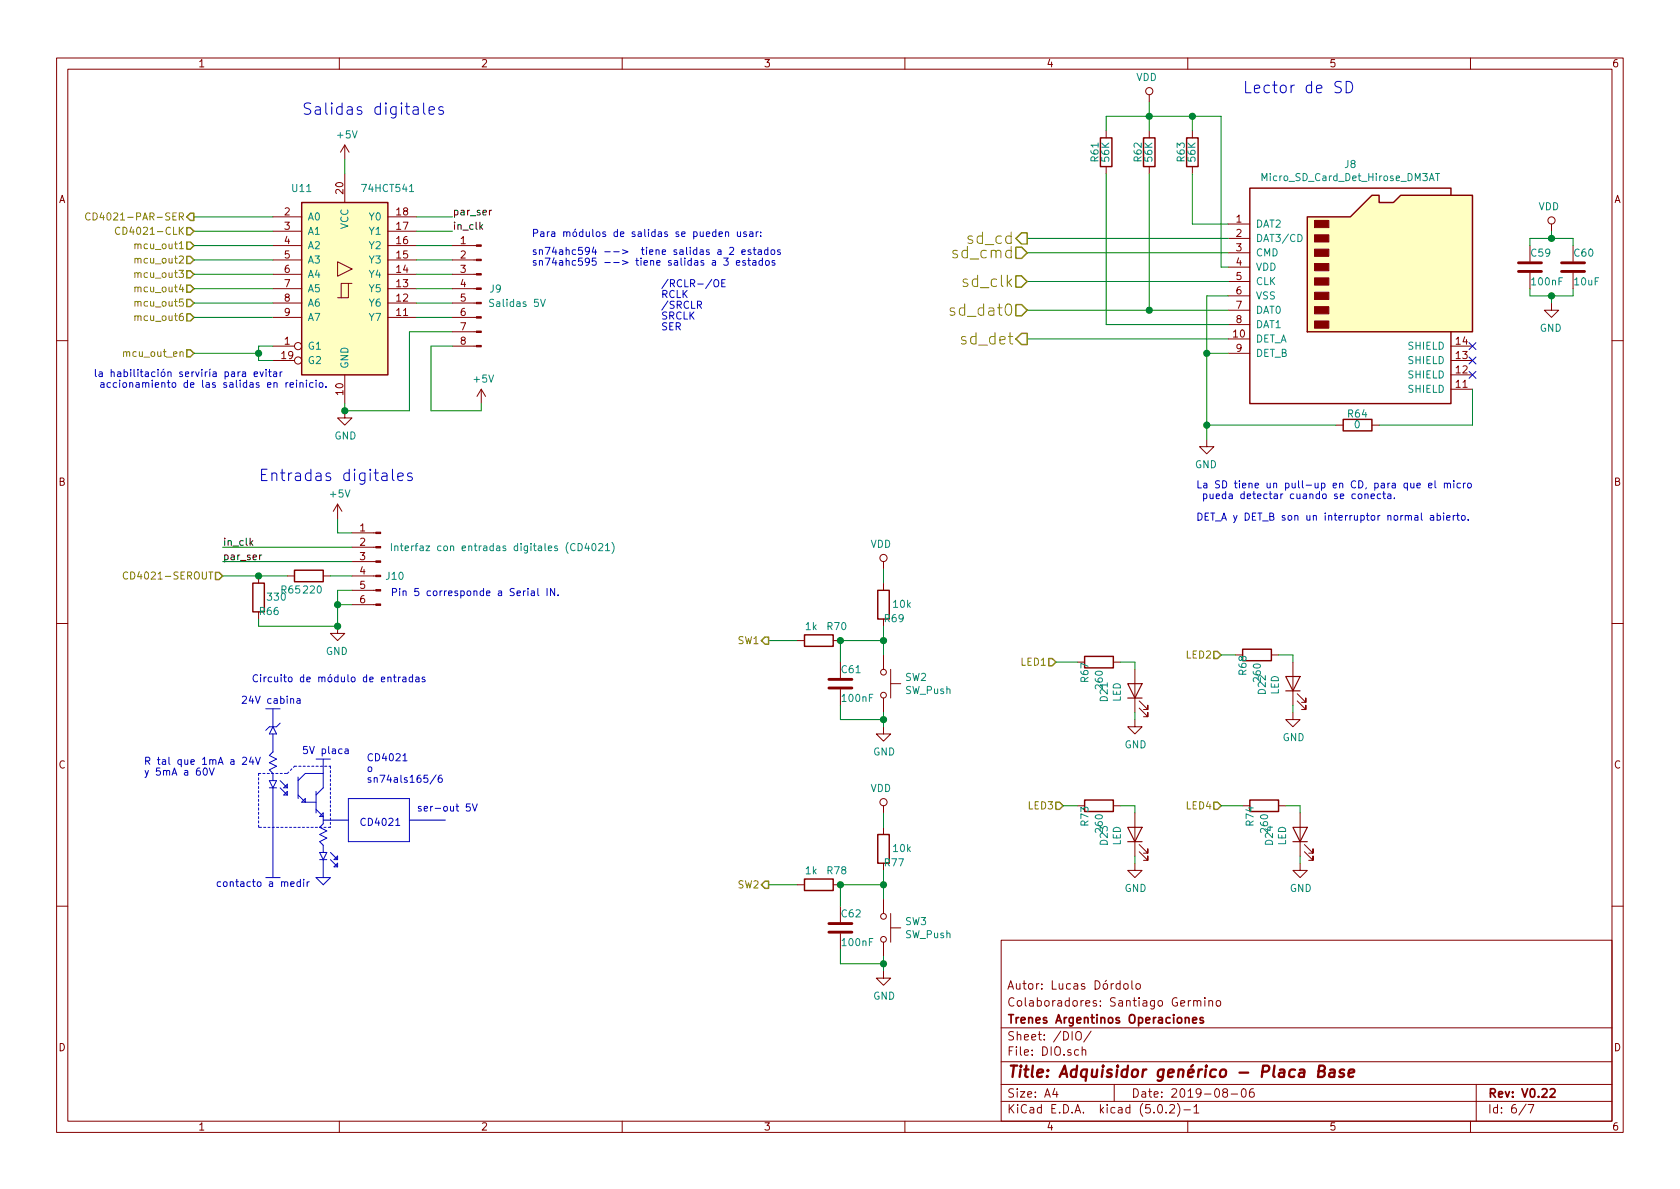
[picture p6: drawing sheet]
EESchema Schematic File Version 4
LIBS:Placa_base-cache
EELAYER 26 0
EELAYER END
$Descr A4 11693 8268
encoding utf-8
Sheet 6 7
Title "Adquisidor genérico - Placa Base"
Date "2019-08-06"
Rev "V0.22"
Comp "Trenes Argentinos Operaciones"
Comment1 "Colaboradores: Santiago Germino"
Comment2 "Autor: Lucas Dórdolo"
Comment3 ""
Comment4 ""
$EndDescr
$Comp
L power:GND #PWR095
U 1 1
P 2400 2850
F 0 "#PWR095" H 2400 2600 50  0001 C CNN
F 1 "GND" H 2405 2677 50  0000 C CNN
F 2 "" H 2400 2850 50  0001 C CNN
F 3 "" H 2400 2850 50  0001 C CNN
	1    2400 2850
	1    0    0    -1  
$EndComp
Text HLabel 1350 1700 0    50   Input ~ 0
mcu_out1
Text HLabel 1350 1800 0    50   Input ~ 0
mcu_out2
Text HLabel 1350 1900 0    50   Input ~ 0
mcu_out3
Text HLabel 1350 2000 0    50   Input ~ 0
mcu_out4
Text HLabel 1350 2100 0    50   Input ~ 0
mcu_out5
Text HLabel 1350 2200 0    50   Input ~ 0
mcu_out6
Wire Wire Line
	1350 1500 1900 1500
Wire Wire Line
	1350 1600 1900 1600
Wire Wire Line
	1350 1700 1900 1700
Wire Wire Line
	1350 1800 1900 1800
Wire Wire Line
	1350 1900 1900 1900
Wire Wire Line
	1350 2000 1900 2000
Wire Wire Line
	1350 2100 1900 2100
Wire Wire Line
	1350 2200 1900 2200
$Comp
L Connector:Conn_01x06_Male J10
U 1 1
P 2650 3900
F 0 "J10" H 2550 3800 50  0000 C CNN
F 1 "Interfaz con entradas digitales (CD4021)" H 1800 4000 50  0000 C CNN
F 2 "Connector_Molex:Molex_KK-254_AE-6410-06A_1x06_P2.54mm_Vertical" H 2650 3900 50  0001 C CNN
F 3 "~" H 2650 3900 50  0001 C CNN
	1    2650 3900
	-1   0    0    -1  
$EndComp
$Comp
L power:GND #PWR0101
U 1 1
P 2350 4350
F 0 "#PWR0101" H 2350 4100 50  0001 C CNN
F 1 "GND" H 2355 4177 50  0000 C CNN
F 2 "" H 2350 4350 50  0001 C CNN
F 3 "" H 2350 4350 50  0001 C CNN
	1    2350 4350
	-1   0    0    -1  
$EndComp
Wire Wire Line
	2450 3700 2350 3700
Wire Wire Line
	2350 3700 2350 3600
Wire Wire Line
	2450 4200 2350 4200
Text HLabel 1550 4000 0    50   Input ~ 0
CD4021-SEROUT
Text HLabel 1350 1600 0    50   Input ~ 0
CD4021-CLK
Text HLabel 1350 1500 0    50   Output ~ 0
CD4021-PAR-SER
Text Notes 2100 800  0    79   ~ 0
Salidas digitales
Text Notes 1800 3350 0    79   ~ 0
Entradas digitales
Text Notes 3900 4150 2    50   ~ 0
Pin 5 corresponde a Serial IN.
Wire Wire Line
	2450 4100 2350 4100
Wire Wire Line
	2350 4100 2350 4200
Connection ~ 2350 4200
$Comp
L Propios:Micro_SD_Card_Det_Hirose_DM3AT J8
U 1 1
P 9450 1950
F 0 "J8" H 9400 2767 50  0000 C CNN
F 1 "Micro_SD_Card_Det_Hirose_DM3AT" H 9400 2676 50  0000 C CNN
F 2 "Propios:microSD_HC_Hirose_DM3AT-SF-PEJM5" H 11500 2650 50  0001 C CNN
F 3 "https://www.digikey.com/product-detail/es/hirose-electric-co-ltd/DM3AT-SF-PEJM5/HR1964CT-ND/2533566" H 9450 2050 50  0001 C CNN
	1    9450 1950
	1    0    0    -1  
$EndComp
$Comp
L Device:R R?
U 1 1
P 8300 1050
AR Path="/5CDAFF35" Ref="R?"  Part="1" 
AR Path="/5D079A08/5CDAFF35" Ref="R?"  Part="1" 
AR Path="/5CD0198B/5CDAFF35" Ref="R?"  Part="1" 
AR Path="/5CF2977A/5CDAFF35" Ref="R63"  Part="1" 
F 0 "R63" V 8375 975 50  0000 L CNN
F 1 "56K" V 8300 975 50  0000 L CNN
F 2 "Resistor_SMD:R_0603_1608Metric" V 8230 1050 50  0001 C CNN
F 3 "~" H 8300 1050 50  0001 C CNN
	1    8300 1050
	-1   0    0    1   
$EndComp
$Comp
L Device:R R?
U 1 1
P 8000 1050
AR Path="/5CDB0491" Ref="R?"  Part="1" 
AR Path="/5D079A08/5CDB0491" Ref="R?"  Part="1" 
AR Path="/5CD0198B/5CDB0491" Ref="R?"  Part="1" 
AR Path="/5CF2977A/5CDB0491" Ref="R62"  Part="1" 
F 0 "R62" V 8075 975 50  0000 L CNN
F 1 "56K" V 8000 975 50  0000 L CNN
F 2 "Resistor_SMD:R_0603_1608Metric" V 7930 1050 50  0001 C CNN
F 3 "~" H 8000 1050 50  0001 C CNN
	1    8000 1050
	-1   0    0    1   
$EndComp
$Comp
L Device:R R?
U 1 1
P 7700 1050
AR Path="/5CDB096F" Ref="R?"  Part="1" 
AR Path="/5D079A08/5CDB096F" Ref="R?"  Part="1" 
AR Path="/5CD0198B/5CDB096F" Ref="R?"  Part="1" 
AR Path="/5CF2977A/5CDB096F" Ref="R61"  Part="1" 
F 0 "R61" V 7775 975 50  0000 L CNN
F 1 "56K" V 7700 975 50  0000 L CNN
F 2 "Resistor_SMD:R_0603_1608Metric" V 7630 1050 50  0001 C CNN
F 3 "~" H 7700 1050 50  0001 C CNN
	1    7700 1050
	-1   0    0    1   
$EndComp
Wire Wire Line
	8550 1550 8300 1550
Wire Wire Line
	8300 1550 8300 1200
Wire Wire Line
	8550 2150 8000 2150
Wire Wire Line
	8000 2150 8000 1200
Wire Wire Line
	8550 2250 7700 2250
Wire Wire Line
	7700 2250 7700 1200
Wire Wire Line
	8550 1850 8500 1850
Wire Wire Line
	8500 1850 8500 800 
Wire Wire Line
	8500 800  8300 800 
Wire Wire Line
	7700 800  7700 900 
Wire Wire Line
	8000 900  8000 800 
Connection ~ 8000 800 
Wire Wire Line
	8000 800  7700 800 
Wire Wire Line
	8300 900  8300 800 
Connection ~ 8300 800 
Wire Wire Line
	8300 800  8000 800 
$Comp
L power:GND #PWR096
U 1 1
P 8400 3050
F 0 "#PWR096" H 8400 2800 50  0001 C CNN
F 1 "GND" H 8405 2877 50  0000 C CNN
F 2 "" H 8400 3050 50  0001 C CNN
F 3 "" H 8400 3050 50  0001 C CNN
	1    8400 3050
	-1   0    0    -1  
$EndComp
Wire Wire Line
	8400 2450 8550 2450
Wire Wire Line
	8550 2050 8400 2050
Wire Wire Line
	8400 2050 8400 2450
Connection ~ 8400 2450
Wire Wire Line
	8400 2450 8400 2950
$Comp
L Device:R R?
U 1 1
P 9450 2950
AR Path="/5CDB6544" Ref="R?"  Part="1" 
AR Path="/5D079A08/5CDB6544" Ref="R?"  Part="1" 
AR Path="/5CD0198B/5CDB6544" Ref="R?"  Part="1" 
AR Path="/5CF2977A/5CDB6544" Ref="R64"  Part="1" 
F 0 "R64" V 9525 2875 50  0000 L CNN
F 1 "0" V 9450 2925 50  0000 L CNN
F 2 "Resistor_SMD:R_0603_1608Metric" V 9380 2950 50  0001 C CNN
F 3 "~" H 9450 2950 50  0001 C CNN
	1    9450 2950
	0    -1   -1   0   
$EndComp
Wire Wire Line
	9300 2950 8400 2950
Connection ~ 8400 2950
Wire Wire Line
	8400 2950 8400 3050
Wire Wire Line
	9600 2950 10250 2950
Wire Wire Line
	10250 2950 10250 2700
$Comp
L power:VDD #PWR090
U 1 1
P 8000 700
F 0 "#PWR090" H 8000 550 50  0001 C CNN
F 1 "VDD" H 8017 873 50  0000 C CNN
F 2 "" H 8000 700 50  0001 C CNN
F 3 "" H 8000 700 50  0001 C CNN
	1    8000 700 
	-1   0    0    -1  
$EndComp
Wire Wire Line
	8000 700  8000 800 
Wire Wire Line
	8550 1650 7150 1650
Wire Wire Line
	8550 1750 7150 1750
Wire Wire Line
	8550 1950 7150 1950
Wire Wire Line
	8550 2350 7150 2350
Wire Wire Line
	8000 2150 7150 2150
Connection ~ 8000 2150
Text HLabel 7150 1950 0    79   Input ~ 0
sd_clk
Text HLabel 7150 2150 0    79   Input ~ 0
sd_dat0
Text HLabel 7150 2350 0    79   Output ~ 0
sd_det
Text HLabel 7150 1750 0    79   Input ~ 0
sd_cmd
Text HLabel 7150 1650 0    79   Output ~ 0
sd_cd
Text Notes 8325 3475 0    50   ~ 0
La SD tiene un pull-up en CD, para que el micro\n pueda detectar cuando se conecta.
Text Notes 8325 3625 0    50   ~ 0
DET_A y DET_B son un interruptor normal abierto.
$Comp
L Device:C C?
U 1 1
P 10650 1850
AR Path="/5CDC193F" Ref="C?"  Part="1" 
AR Path="/5D079A08/5CDC193F" Ref="C?"  Part="1" 
AR Path="/5D681DDF/5CDC193F" Ref="C?"  Part="1" 
AR Path="/5CF2977A/5CDC193F" Ref="C59"  Part="1" 
F 0 "C59" H 10650 1950 50  0000 L CNN
F 1 "100nF" H 10650 1750 50  0000 L CNN
F 2 "Capacitor_SMD:C_0603_1608Metric" H 10688 1700 50  0001 C CNN
F 3 "https://www.digikey.com/product-detail/en/samsung-electro-mechanics/CL10B104KB8NNNC/1276-1000-1-ND/3889086" H 10650 1850 50  0001 C CNN
	1    10650 1850
	1    0    0    -1  
$EndComp
Wire Wire Line
	10650 2050 10650 2000
Wire Wire Line
	10950 2050 10950 2000
$Comp
L Device:C C?
U 1 1
P 10950 1850
AR Path="/5CDC1948" Ref="C?"  Part="1" 
AR Path="/5D079A08/5CDC1948" Ref="C?"  Part="1" 
AR Path="/5D681DDF/5CDC1948" Ref="C?"  Part="1" 
AR Path="/5CF2977A/5CDC1948" Ref="C60"  Part="1" 
F 0 "C60" H 10950 1950 50  0000 L CNN
F 1 "10uF" H 10950 1750 50  0000 L CNN
F 2 "Capacitor_SMD:C_0805_2012Metric" H 10988 1700 50  0001 C CNN
F 3 "https://www.digikey.com/product-detail/en/murata-electronics-north-america/GRM21BC81C106KE15L/490-10498-1-ND/5026423" H 10950 1850 50  0001 C CNN
	1    10950 1850
	1    0    0    -1  
$EndComp
$Comp
L power:VDD #PWR092
U 1 1
P 10800 1600
F 0 "#PWR092" H 10800 1450 50  0001 C CNN
F 1 "VDD" H 10817 1773 50  0000 C CNN
F 2 "" H 10800 1600 50  0001 C CNN
F 3 "" H 10800 1600 50  0001 C CNN
	1    10800 1600
	-1   0    0    -1  
$EndComp
$Comp
L power:GND #PWR093
U 1 1
P 10800 2100
F 0 "#PWR093" H 10800 1850 50  0001 C CNN
F 1 "GND" H 10805 1927 50  0000 C CNN
F 2 "" H 10800 2100 50  0001 C CNN
F 3 "" H 10800 2100 50  0001 C CNN
	1    10800 2100
	-1   0    0    -1  
$EndComp
Wire Wire Line
	10650 2050 10800 2050
Wire Wire Line
	10800 2100 10800 2050
Connection ~ 10800 2050
Wire Wire Line
	10800 2050 10950 2050
Wire Wire Line
	10650 1700 10650 1650
Wire Wire Line
	10650 1650 10800 1650
Wire Wire Line
	10950 1650 10950 1700
Wire Wire Line
	10800 1600 10800 1650
Connection ~ 10800 1650
Wire Wire Line
	10800 1650 10950 1650
Text Notes 8650 650  0    79   ~ 0
Lector de SD
$Comp
L 74xx:74HCT541 U11
U 1 1
P 2400 2000
F 0 "U11" H 2100 2700 50  0000 C CNN
F 1 "74HCT541" H 2700 2700 50  0000 C CNN
F 2 "Package_SO:SOIC-20W_7.5x12.8mm_P1.27mm" H 2400 2000 50  0001 C CNN
F 3 "https://www.digikey.com/product-detail/en/texas-instruments/SN74HCT541DWR/296-14870-1-ND/562554" H 2400 2000 50  0001 C CNN
	1    2400 2000
	1    0    0    -1  
$EndComp
Wire Wire Line
	2400 2800 2400 2850
Wire Wire Line
	2900 2200 3150 2200
Wire Wire Line
	2900 2100 3150 2100
Wire Wire Line
	2900 2000 3150 2000
Wire Wire Line
	2900 1900 3150 1900
Wire Wire Line
	2900 1800 3150 1800
Wire Wire Line
	2900 1700 3150 1700
Wire Wire Line
	2900 1600 3150 1600
Wire Wire Line
	2900 1500 3150 1500
$Comp
L power:+5V #PWR?
U 1 1
P 2400 1100
AR Path="/5D681DDF/5CFB197A" Ref="#PWR?"  Part="1" 
AR Path="/5CF2977A/5CFB197A" Ref="#PWR091"  Part="1" 
F 0 "#PWR091" H 2400 950 50  0001 C CNN
F 1 "+5V" H 2415 1273 50  0000 C CNN
F 2 "" H 2400 1100 50  0001 C CNN
F 3 "" H 2400 1100 50  0001 C CNN
	1    2400 1100
	1    0    0    -1  
$EndComp
Wire Wire Line
	2400 1100 2400 1200
Text HLabel 1350 2450 0    50   Input ~ 0
mcu_out_en
Wire Wire Line
	1900 2400 1800 2400
Wire Wire Line
	1800 2400 1800 2450
Wire Wire Line
	1800 2500 1900 2500
Wire Wire Line
	1350 2450 1800 2450
Connection ~ 1800 2450
Wire Wire Line
	1800 2450 1800 2500
Text Notes 650  2700 0    50   ~ 0
la habilitación serviría para evitar\n accionamiento de las salidas en reinicio.
Wire Notes Line style solid
	2250 5475 2200 5525
Wire Notes Line style solid
	2200 5625 2250 5675
Wire Notes Line style solid
	2250 5475 2250 5275
Wire Notes Line style solid
	2250 5725 2225 5750
Wire Notes Line style solid
	2225 5750 2275 5775
Wire Notes Line style solid
	2275 5775 2225 5800
Wire Notes Line style solid
	2225 5800 2275 5825
Wire Notes Line style solid
	2275 5825 2225 5850
Wire Notes Line style solid
	2225 5850 2250 5875
Wire Notes Line style solid
	2250 5875 2250 5925
Wire Notes Line style solid
	2275 5925 2250 5975
Wire Notes Line style solid
	2250 5975 2225 5925
Wire Notes Line style solid
	2225 5925 2275 5925
Wire Notes Line style solid
	2225 5975 2275 5975
Wire Notes Line style solid
	2250 5975 2250 6100
Wire Notes Line style solid
	2200 6100 2250 6150
Wire Notes Line style solid
	2250 6150 2300 6100
Wire Notes Line style solid
	2200 6100 2300 6100
Wire Notes Line style solid
	2250 5650 2225 5675
Wire Notes Line style solid
	2225 5675 2250 5675
Wire Notes Line style solid
	2250 5650 2250 5725
Wire Notes Line style solid
	2250 5700 2425 5700
Wire Notes Line style solid
	1900 5225 1875 5250
Wire Notes Line style solid
	1875 5250 1925 5275
Wire Notes Line style solid
	1925 5275 1875 5300
Wire Notes Line style solid
	1875 5300 1925 5325
Wire Notes Line style solid
	1925 5325 1875 5350
Wire Notes Line style solid
	1875 5350 1900 5375
Wire Notes Line style solid
	1900 5375 1900 5425
Wire Notes Line style solid
	1925 5425 1900 5475
Wire Notes Line style solid
	1900 5475 1875 5425
Wire Notes Line style solid
	1875 5425 1925 5425
Wire Notes Line style solid
	1875 5475 1925 5475
Wire Notes Line style solid
	1875 5100 1900 5050
Wire Notes Line style solid
	1900 5050 1925 5100
Wire Notes Line style solid
	1925 5100 1875 5100
Wire Notes Line style solid
	1925 5050 1875 5050
Wire Notes Line style solid
	1900 5050 1900 4925
Wire Notes Line style solid
	1900 5100 1900 5225
Wire Notes Line style solid
	1950 5025 1925 5050
Wire Notes Line style solid
	1875 5050 1850 5075
Wire Notes Line style solid
	1950 5475 2000 5525
Wire Notes Line style solid
	2000 5500 1975 5525
Wire Notes Line style solid
	1975 5525 2000 5525
Wire Notes Line style solid
	2000 5525 2000 5500
Wire Notes Line style solid
	2125 5375 2075 5425
Wire Notes Line style solid
	2075 5525 2125 5575
Wire Notes Line style solid
	2125 5550 2100 5575
Wire Notes Line style solid
	2125 5550 2125 5575
Wire Notes Line style solid
	2100 5575 2200 5575
Wire Notes Line style solid
	2200 5500 2200 5650
Wire Notes Line style solid
	2075 5400 2075 5550
Wire Notes Line style solid
	2125 5375 2250 5375
Wire Notes Line style solid
	1950 5425 2000 5475
Wire Notes Line style solid
	2000 5450 1975 5475
Wire Notes Line style solid
	1975 5475 2000 5475
Wire Notes Line style solid
	2000 5475 2000 5450
Wire Notes Line
	1800 5375 2000 5375
Wire Notes Line
	2000 5375 2050 5325
Wire Notes Line
	2050 5325 2300 5325
Wire Notes Line
	2300 5325 2300 5750
Wire Notes Line
	2300 5750 1800 5750
Wire Notes Line
	1800 5750 1800 5375
Wire Notes Line style solid
	2300 5975 2350 6025
Wire Notes Line style solid
	2350 6000 2325 6025
Wire Notes Line style solid
	2325 6025 2350 6025
Wire Notes Line style solid
	2350 6025 2350 6000
Wire Notes Line style solid
	2300 5925 2350 5975
Wire Notes Line style solid
	2350 5950 2325 5975
Wire Notes Line style solid
	2325 5975 2350 5975
Wire Notes Line style solid
	2350 5975 2350 5950
Wire Notes Line style solid
	1850 6100 1950 6100
Wire Notes Line style solid
	1900 5475 1900 6100
Wire Notes Line style solid
	1850 4925 1950 4925
Wire Notes Line style solid
	2200 5275 2300 5275
Text Notes 1675 4900 0    50   ~ 0
24V cabina
Text Notes 2100 5250 0    50   ~ 0
5V placa
Text Notes 1500 6175 0    50   ~ 0
contacto a medir
Wire Notes Line style solid
	2425 5550 2425 5850
Wire Notes Line style solid
	2425 5850 2850 5850
Wire Notes Line style solid
	2850 5850 2850 5550
Wire Notes Line style solid
	2850 5550 2425 5550
Text Notes 2500 5750 0    50   ~ 0
CD4021
Text Notes 1000 5400 0    50   ~ 0
R tal que 1mA a 24V \ny 5mA a 60V
$Comp
L power:+5V #PWR?
U 1 1
P 2350 3600
AR Path="/5D681DDF/5D022F82" Ref="#PWR?"  Part="1" 
AR Path="/5CF2977A/5D022F82" Ref="#PWR097"  Part="1" 
F 0 "#PWR097" H 2350 3450 50  0001 C CNN
F 1 "+5V" H 2365 3773 50  0000 C CNN
F 2 "" H 2350 3600 50  0001 C CNN
F 3 "" H 2350 3600 50  0001 C CNN
	1    2350 3600
	1    0    0    -1  
$EndComp
$Comp
L Device:R R?
U 1 1
P 1800 4150
AR Path="/5D02C040" Ref="R?"  Part="1" 
AR Path="/5D079A08/5D02C040" Ref="R?"  Part="1" 
AR Path="/5CD0198B/5D02C040" Ref="R?"  Part="1" 
AR Path="/5CF2977A/5D02C040" Ref="R66"  Part="1" 
F 0 "R66" H 1650 4250 50  0000 L CNN
F 1 "330" H 1600 4150 50  0000 L CNN
F 2 "Resistor_SMD:R_0603_1608Metric" V 1730 4150 50  0001 C CNN
F 3 "~" H 1800 4150 50  0001 C CNN
	1    1800 4150
	-1   0    0    1   
$EndComp
$Comp
L Device:R R?
U 1 1
P 2150 4000
AR Path="/5D032386" Ref="R?"  Part="1" 
AR Path="/5D079A08/5D032386" Ref="R?"  Part="1" 
AR Path="/5CD0198B/5D032386" Ref="R?"  Part="1" 
AR Path="/5CF2977A/5D032386" Ref="R65"  Part="1" 
F 0 "R65" V 2050 4050 50  0000 L CNN
F 1 "220" V 2050 3900 50  0000 L CNN
F 2 "Resistor_SMD:R_0603_1608Metric" V 2080 4000 50  0001 C CNN
F 3 "~" H 2150 4000 50  0001 C CNN
	1    2150 4000
	0    -1   -1   0   
$EndComp
Wire Wire Line
	1800 4000 2000 4000
Wire Wire Line
	2300 4000 2450 4000
Wire Wire Line
	2350 4350 1800 4350
Wire Wire Line
	1800 4350 1800 4300
Wire Wire Line
	2350 4200 2350 4350
Connection ~ 2350 4350
Wire Notes Line style solid
	2850 5700 3100 5700
Text Notes 2900 5650 0    50   ~ 0
ser-out 5V
Wire Wire Line
	1800 4000 1550 4000
Connection ~ 1800 4000
Wire Wire Line
	1550 3900 2450 3900
Wire Wire Line
	1550 3800 2450 3800
Text Label 3150 1500 0    50   ~ 0
par_ser
Text Label 3150 1600 0    50   ~ 0
in_clk
Text Label 1550 3800 0    50   ~ 0
in_clk
Text Label 1550 3900 0    50   ~ 0
par_ser
Text Notes 3700 1850 0    50   ~ 0
sn74ahc594 -->  tiene salidas a 2 estados\nsn74ahc595 --> tiene salidas a 3 estados
Text Notes 3700 1650 0    50   ~ 0
Para módulos de salidas se pueden usar: 
Text Notes 1750 4750 0    50   ~ 0
Circuito de módulo de entradas
Text Notes 4600 2300 0    50   ~ 0
/RCLR-/OE\nRCLK\n/SRCLR\nSRCLK\nSER
Wire Wire Line
	2400 2850 2850 2850
Wire Wire Line
	2850 2850 2850 2300
Wire Wire Line
	2850 2300 3150 2300
Connection ~ 2400 2850
$Comp
L Connector:Conn_01x08_Male J9
U 1 1
P 3350 2000
F 0 "J9" H 3250 2000 50  0000 C CNN
F 1 "Salidas 5V" H 3100 1900 50  0000 C CNN
F 2 "Connector_Molex:Molex_KK-254_AE-6410-08A_1x08_P2.54mm_Vertical" H 3350 2000 50  0001 C CNN
F 3 "~" H 3350 2000 50  0001 C CNN
	1    3350 2000
	-1   0    0    -1  
$EndComp
$Comp
L power:+5V #PWR?
U 1 1
P 3350 2800
AR Path="/5D681DDF/5D0861D6" Ref="#PWR?"  Part="1" 
AR Path="/5CF2977A/5D0861D6" Ref="#PWR094"  Part="1" 
F 0 "#PWR094" H 3350 2650 50  0001 C CNN
F 1 "+5V" H 3365 2973 50  0000 C CNN
F 2 "" H 3350 2800 50  0001 C CNN
F 3 "" H 3350 2800 50  0001 C CNN
	1    3350 2800
	1    0    0    -1  
$EndComp
Wire Wire Line
	3150 2400 3000 2400
Wire Wire Line
	3000 2400 3000 2850
Wire Wire Line
	3000 2850 3350 2850
Wire Wire Line
	3350 2850 3350 2800
Text Notes 2550 5450 0    50   ~ 0
CD4021\no\nsn74als165/6\n
$Comp
L Switch:SW_Push SW?
U 1 1
P 6150 4750
AR Path="/5D079A08/5CE7066E" Ref="SW?"  Part="1" 
AR Path="/5CF2977A/5CE7066E" Ref="SW2"  Part="1" 
F 0 "SW2" V 6104 4898 50  0000 L CNN
F 1 "SW_Push" V 6195 4898 50  0000 L CNN
F 2 "Button_Switch_THT:SW_PUSH_6mm_H9.5mm" H 6150 4950 50  0001 C CNN
F 3 "" H 6150 4950 50  0001 C CNN
	1    6150 4750
	0    1    1    0   
$EndComp
$Comp
L power:GND #PWR?
U 1 1
P 6150 5050
AR Path="/5CE70675" Ref="#PWR?"  Part="1" 
AR Path="/5D079A08/5CE70675" Ref="#PWR?"  Part="1" 
AR Path="/5CF2977A/5CE70675" Ref="#PWR0104"  Part="1" 
F 0 "#PWR0104" H 6150 4800 50  0001 C CNN
F 1 "GND" H 6155 4877 50  0000 C CNN
F 2 "" H 6150 5050 50  0001 C CNN
F 3 "" H 6150 5050 50  0001 C CNN
	1    6150 5050
	1    0    0    -1  
$EndComp
Wire Wire Line
	6150 4950 6150 5000
$Comp
L Device:R R?
U 1 1
P 6150 4200
AR Path="/5CE738DB" Ref="R?"  Part="1" 
AR Path="/5D079A08/5CE738DB" Ref="R?"  Part="1" 
AR Path="/5CD0198B/5CE738DB" Ref="R?"  Part="1" 
AR Path="/5CF2977A/5CE738DB" Ref="R69"  Part="1" 
F 0 "R69" H 6000 4300 50  0000 L CNN
F 1 "10k" H 5950 4200 50  0000 L CNN
F 2 "Resistor_SMD:R_0603_1608Metric" V 6080 4200 50  0001 C CNN
F 3 "~" H 6150 4200 50  0001 C CNN
	1    6150 4200
	-1   0    0    1   
$EndComp
Wire Wire Line
	6150 4350 6150 4450
$Comp
L power:VDD #PWR098
U 1 1
P 6150 3950
F 0 "#PWR098" H 6150 3800 50  0001 C CNN
F 1 "VDD" H 6167 4123 50  0000 C CNN
F 2 "" H 6150 3950 50  0001 C CNN
F 3 "" H 6150 3950 50  0001 C CNN
	1    6150 3950
	-1   0    0    -1  
$EndComp
Wire Wire Line
	6150 3950 6150 4050
Connection ~ 6150 4450
Wire Wire Line
	6150 4450 6150 4550
$Comp
L Device:C C?
U 1 1
P 5850 4750
AR Path="/5CE8C2F4" Ref="C?"  Part="1" 
AR Path="/5D079A08/5CE8C2F4" Ref="C?"  Part="1" 
AR Path="/5D681DDF/5CE8C2F4" Ref="C?"  Part="1" 
AR Path="/5CF2977A/5CE8C2F4" Ref="C61"  Part="1" 
F 0 "C61" H 5850 4850 50  0000 L CNN
F 1 "100nF" H 5850 4650 50  0000 L CNN
F 2 "Capacitor_SMD:C_0603_1608Metric" H 5888 4600 50  0001 C CNN
F 3 "https://www.digikey.com/product-detail/en/samsung-electro-mechanics/CL10B104KB8NNNC/1276-1000-1-ND/3889086" H 5850 4750 50  0001 C CNN
	1    5850 4750
	1    0    0    -1  
$EndComp
Wire Wire Line
	5850 5000 6150 5000
Wire Wire Line
	5850 4900 5850 5000
Connection ~ 6150 5000
Wire Wire Line
	6150 5000 6150 5050
Wire Wire Line
	5850 4600 5850 4450
Wire Wire Line
	5850 4450 6150 4450
Wire Wire Line
	5550 4450 5350 4450
Text HLabel 5350 4450 0    50   Output ~ 0
SW1
Text HLabel 5350 6150 0    50   Output ~ 0
SW2
$Comp
L Device:R R?
U 1 1
P 5700 4450
AR Path="/5CEAD2A0" Ref="R?"  Part="1" 
AR Path="/5D079A08/5CEAD2A0" Ref="R?"  Part="1" 
AR Path="/5CD0198B/5CEAD2A0" Ref="R?"  Part="1" 
AR Path="/5CF2977A/5CEAD2A0" Ref="R70"  Part="1" 
F 0 "R70" V 5600 4500 50  0000 L CNN
F 1 "1k" V 5600 4350 50  0000 L CNN
F 2 "Resistor_SMD:R_0603_1608Metric" V 5630 4450 50  0001 C CNN
F 3 "~" H 5700 4450 50  0001 C CNN
	1    5700 4450
	0    1    1    0   
$EndComp
Connection ~ 5850 4450
$Comp
L Switch:SW_Push SW?
U 1 1
P 6150 6450
AR Path="/5D079A08/5CEC4C3B" Ref="SW?"  Part="1" 
AR Path="/5CF2977A/5CEC4C3B" Ref="SW3"  Part="1" 
F 0 "SW3" V 6104 6598 50  0000 L CNN
F 1 "SW_Push" V 6195 6598 50  0000 L CNN
F 2 "Button_Switch_THT:SW_PUSH_6mm_H9.5mm" H 6150 6650 50  0001 C CNN
F 3 "" H 6150 6650 50  0001 C CNN
	1    6150 6450
	0    1    1    0   
$EndComp
$Comp
L power:GND #PWR?
U 1 1
P 6150 6750
AR Path="/5CEC4C42" Ref="#PWR?"  Part="1" 
AR Path="/5D079A08/5CEC4C42" Ref="#PWR?"  Part="1" 
AR Path="/5CF2977A/5CEC4C42" Ref="#PWR0110"  Part="1" 
F 0 "#PWR0110" H 6150 6500 50  0001 C CNN
F 1 "GND" H 6155 6577 50  0000 C CNN
F 2 "" H 6150 6750 50  0001 C CNN
F 3 "" H 6150 6750 50  0001 C CNN
	1    6150 6750
	1    0    0    -1  
$EndComp
Wire Wire Line
	6150 6650 6150 6700
$Comp
L Device:R R?
U 1 1
P 6150 5900
AR Path="/5CEC4C49" Ref="R?"  Part="1" 
AR Path="/5D079A08/5CEC4C49" Ref="R?"  Part="1" 
AR Path="/5CD0198B/5CEC4C49" Ref="R?"  Part="1" 
AR Path="/5CF2977A/5CEC4C49" Ref="R77"  Part="1" 
F 0 "R77" H 6000 6000 50  0000 L CNN
F 1 "10k" H 5950 5900 50  0000 L CNN
F 2 "Resistor_SMD:R_0603_1608Metric" V 6080 5900 50  0001 C CNN
F 3 "~" H 6150 5900 50  0001 C CNN
	1    6150 5900
	-1   0    0    1   
$EndComp
Wire Wire Line
	6150 6050 6150 6150
$Comp
L power:VDD #PWR0107
U 1 1
P 6150 5650
F 0 "#PWR0107" H 6150 5500 50  0001 C CNN
F 1 "VDD" H 6167 5823 50  0000 C CNN
F 2 "" H 6150 5650 50  0001 C CNN
F 3 "" H 6150 5650 50  0001 C CNN
	1    6150 5650
	-1   0    0    -1  
$EndComp
Wire Wire Line
	6150 5650 6150 5750
Connection ~ 6150 6150
Wire Wire Line
	6150 6150 6150 6250
$Comp
L Device:C C?
U 1 1
P 5850 6450
AR Path="/5CEC4C5A" Ref="C?"  Part="1" 
AR Path="/5D079A08/5CEC4C5A" Ref="C?"  Part="1" 
AR Path="/5D681DDF/5CEC4C5A" Ref="C?"  Part="1" 
AR Path="/5CF2977A/5CEC4C5A" Ref="C62"  Part="1" 
F 0 "C62" H 5850 6550 50  0000 L CNN
F 1 "100nF" H 5850 6350 50  0000 L CNN
F 2 "Capacitor_SMD:C_0603_1608Metric" H 5888 6300 50  0001 C CNN
F 3 "https://www.digikey.com/product-detail/en/samsung-electro-mechanics/CL10B104KB8NNNC/1276-1000-1-ND/3889086" H 5850 6450 50  0001 C CNN
	1    5850 6450
	1    0    0    -1  
$EndComp
Wire Wire Line
	5850 6700 6150 6700
Wire Wire Line
	5850 6600 5850 6700
Connection ~ 6150 6700
Wire Wire Line
	6150 6700 6150 6750
Wire Wire Line
	5850 6300 5850 6150
Wire Wire Line
	5850 6150 6150 6150
Wire Wire Line
	5550 6150 5350 6150
$Comp
L Device:R R?
U 1 1
P 5700 6150
AR Path="/5CEC4C68" Ref="R?"  Part="1" 
AR Path="/5D079A08/5CEC4C68" Ref="R?"  Part="1" 
AR Path="/5CD0198B/5CEC4C68" Ref="R?"  Part="1" 
AR Path="/5CF2977A/5CEC4C68" Ref="R78"  Part="1" 
F 0 "R78" V 5600 6200 50  0000 L CNN
F 1 "1k" V 5600 6050 50  0000 L CNN
F 2 "Resistor_SMD:R_0603_1608Metric" V 5630 6150 50  0001 C CNN
F 3 "~" H 5700 6150 50  0001 C CNN
	1    5700 6150
	0    1    1    0   
$EndComp
Connection ~ 5850 6150
$Comp
L Device:LED D24
U 1 1
P 9050 5800
F 0 "D24" H 9041 6016 50  0000 C CNN
F 1 "LED" H 9041 5925 50  0000 C CNN
F 2 "LED_SMD:LED_0805_2012Metric" H 9050 5800 50  0001 C CNN
F 3 "~" H 9050 5800 50  0001 C CNN
	1    9050 5800
	0    -1   -1   0   
$EndComp
$Comp
L Device:R R?
U 1 1
P 8800 5600
AR Path="/5CED38A7" Ref="R?"  Part="1" 
AR Path="/5D079A08/5CED38A7" Ref="R?"  Part="1" 
AR Path="/5CD0198B/5CED38A7" Ref="R?"  Part="1" 
AR Path="/5CF2977A/5CED38A7" Ref="R74"  Part="1" 
F 0 "R74" H 8650 5700 50  0000 L CNN
F 1 "260" H 8600 5600 50  0000 L CNN
F 2 "Resistor_SMD:R_0603_1608Metric" V 8730 5600 50  0001 C CNN
F 3 "~" H 8800 5600 50  0001 C CNN
	1    8800 5600
	0    -1   -1   0   
$EndComp
$Comp
L power:GND #PWR?
U 1 1
P 9050 6000
AR Path="/5CEDE2BC" Ref="#PWR?"  Part="1" 
AR Path="/5D079A08/5CEDE2BC" Ref="#PWR?"  Part="1" 
AR Path="/5CF2977A/5CEDE2BC" Ref="#PWR0109"  Part="1" 
F 0 "#PWR0109" H 9050 5750 50  0001 C CNN
F 1 "GND" H 9055 5827 50  0000 C CNN
F 2 "" H 9050 6000 50  0001 C CNN
F 3 "" H 9050 6000 50  0001 C CNN
	1    9050 6000
	1    0    0    -1  
$EndComp
Text HLabel 8500 5600 0    50   Input ~ 0
LED4
$Comp
L Device:LED D21
U 1 1
P 7900 4800
F 0 "D21" H 7891 5016 50  0000 C CNN
F 1 "LED" H 7891 4925 50  0000 C CNN
F 2 "LED_SMD:LED_0805_2012Metric" H 7900 4800 50  0001 C CNN
F 3 "~" H 7900 4800 50  0001 C CNN
	1    7900 4800
	0    -1   -1   0   
$EndComp
$Comp
L Device:R R?
U 1 1
P 7650 4600
AR Path="/5CF49F05" Ref="R?"  Part="1" 
AR Path="/5D079A08/5CF49F05" Ref="R?"  Part="1" 
AR Path="/5CD0198B/5CF49F05" Ref="R?"  Part="1" 
AR Path="/5CF2977A/5CF49F05" Ref="R67"  Part="1" 
F 0 "R67" H 7500 4700 50  0000 L CNN
F 1 "260" H 7450 4600 50  0000 L CNN
F 2 "Resistor_SMD:R_0603_1608Metric" V 7580 4600 50  0001 C CNN
F 3 "~" H 7650 4600 50  0001 C CNN
	1    7650 4600
	0    -1   -1   0   
$EndComp
$Comp
L power:GND #PWR?
U 1 1
P 7900 5000
AR Path="/5CF49F12" Ref="#PWR?"  Part="1" 
AR Path="/5D079A08/5CF49F12" Ref="#PWR?"  Part="1" 
AR Path="/5CF2977A/5CF49F12" Ref="#PWR0102"  Part="1" 
F 0 "#PWR0102" H 7900 4750 50  0001 C CNN
F 1 "GND" H 7905 4827 50  0000 C CNN
F 2 "" H 7900 5000 50  0001 C CNN
F 3 "" H 7900 5000 50  0001 C CNN
	1    7900 5000
	1    0    0    -1  
$EndComp
Text HLabel 7350 4600 0    50   Input ~ 0
LED1
$Comp
L Device:LED D23
U 1 1
P 7900 5800
F 0 "D23" H 7891 6016 50  0000 C CNN
F 1 "LED" H 7891 5925 50  0000 C CNN
F 2 "LED_SMD:LED_0805_2012Metric" H 7900 5800 50  0001 C CNN
F 3 "~" H 7900 5800 50  0001 C CNN
	1    7900 5800
	0    -1   -1   0   
$EndComp
$Comp
L Device:R R?
U 1 1
P 7650 5600
AR Path="/5CF4E74E" Ref="R?"  Part="1" 
AR Path="/5D079A08/5CF4E74E" Ref="R?"  Part="1" 
AR Path="/5CD0198B/5CF4E74E" Ref="R?"  Part="1" 
AR Path="/5CF2977A/5CF4E74E" Ref="R73"  Part="1" 
F 0 "R73" H 7500 5700 50  0000 L CNN
F 1 "260" H 7450 5600 50  0000 L CNN
F 2 "Resistor_SMD:R_0603_1608Metric" V 7580 5600 50  0001 C CNN
F 3 "~" H 7650 5600 50  0001 C CNN
	1    7650 5600
	0    -1   -1   0   
$EndComp
$Comp
L power:GND #PWR?
U 1 1
P 7900 6000
AR Path="/5CF4E75B" Ref="#PWR?"  Part="1" 
AR Path="/5D079A08/5CF4E75B" Ref="#PWR?"  Part="1" 
AR Path="/5CF2977A/5CF4E75B" Ref="#PWR0108"  Part="1" 
F 0 "#PWR0108" H 7900 5750 50  0001 C CNN
F 1 "GND" H 7905 5827 50  0000 C CNN
F 2 "" H 7900 6000 50  0001 C CNN
F 3 "" H 7900 6000 50  0001 C CNN
	1    7900 6000
	1    0    0    -1  
$EndComp
Text HLabel 7400 5600 0    50   Input ~ 0
LED3
$Comp
L Device:LED D22
U 1 1
P 9000 4750
F 0 "D22" H 8991 4966 50  0000 C CNN
F 1 "LED" H 8991 4875 50  0000 C CNN
F 2 "LED_SMD:LED_0805_2012Metric" H 9000 4750 50  0001 C CNN
F 3 "~" H 9000 4750 50  0001 C CNN
	1    9000 4750
	0    -1   -1   0   
$EndComp
$Comp
L Device:R R?
U 1 1
P 8750 4550
AR Path="/5CF5399A" Ref="R?"  Part="1" 
AR Path="/5D079A08/5CF5399A" Ref="R?"  Part="1" 
AR Path="/5CD0198B/5CF5399A" Ref="R?"  Part="1" 
AR Path="/5CF2977A/5CF5399A" Ref="R68"  Part="1" 
F 0 "R68" H 8600 4650 50  0000 L CNN
F 1 "260" H 8550 4550 50  0000 L CNN
F 2 "Resistor_SMD:R_0603_1608Metric" V 8680 4550 50  0001 C CNN
F 3 "~" H 8750 4550 50  0001 C CNN
	1    8750 4550
	0    -1   -1   0   
$EndComp
$Comp
L power:GND #PWR?
U 1 1
P 9000 4950
AR Path="/5CF539A7" Ref="#PWR?"  Part="1" 
AR Path="/5D079A08/5CF539A7" Ref="#PWR?"  Part="1" 
AR Path="/5CF2977A/5CF539A7" Ref="#PWR0103"  Part="1" 
F 0 "#PWR0103" H 9000 4700 50  0001 C CNN
F 1 "GND" H 9005 4777 50  0000 C CNN
F 2 "" H 9000 4950 50  0001 C CNN
F 3 "" H 9000 4950 50  0001 C CNN
	1    9000 4950
	1    0    0    -1  
$EndComp
Text HLabel 8500 4550 0    50   Input ~ 0
LED2
Wire Wire Line
	7400 5600 7500 5600
Wire Wire Line
	7800 5600 7900 5600
Wire Wire Line
	7900 5600 7900 5650
Wire Wire Line
	7900 5950 7900 6000
Wire Wire Line
	8500 5600 8650 5600
Wire Wire Line
	9050 5600 9050 5650
Wire Wire Line
	8950 5600 9050 5600
Wire Wire Line
	9050 5950 9050 6000
Wire Wire Line
	8500 4550 8600 4550
Wire Wire Line
	9000 4550 9000 4600
Wire Wire Line
	8900 4550 9000 4550
Wire Wire Line
	9000 4900 9000 4950
Wire Wire Line
	7900 4650 7900 4600
Wire Wire Line
	7900 4600 7800 4600
Wire Wire Line
	7500 4600 7350 4600
Wire Wire Line
	7900 4950 7900 5000
NoConn ~ 10250 2600
NoConn ~ 10250 2500
NoConn ~ 10250 2400
$EndSCHEMATC
